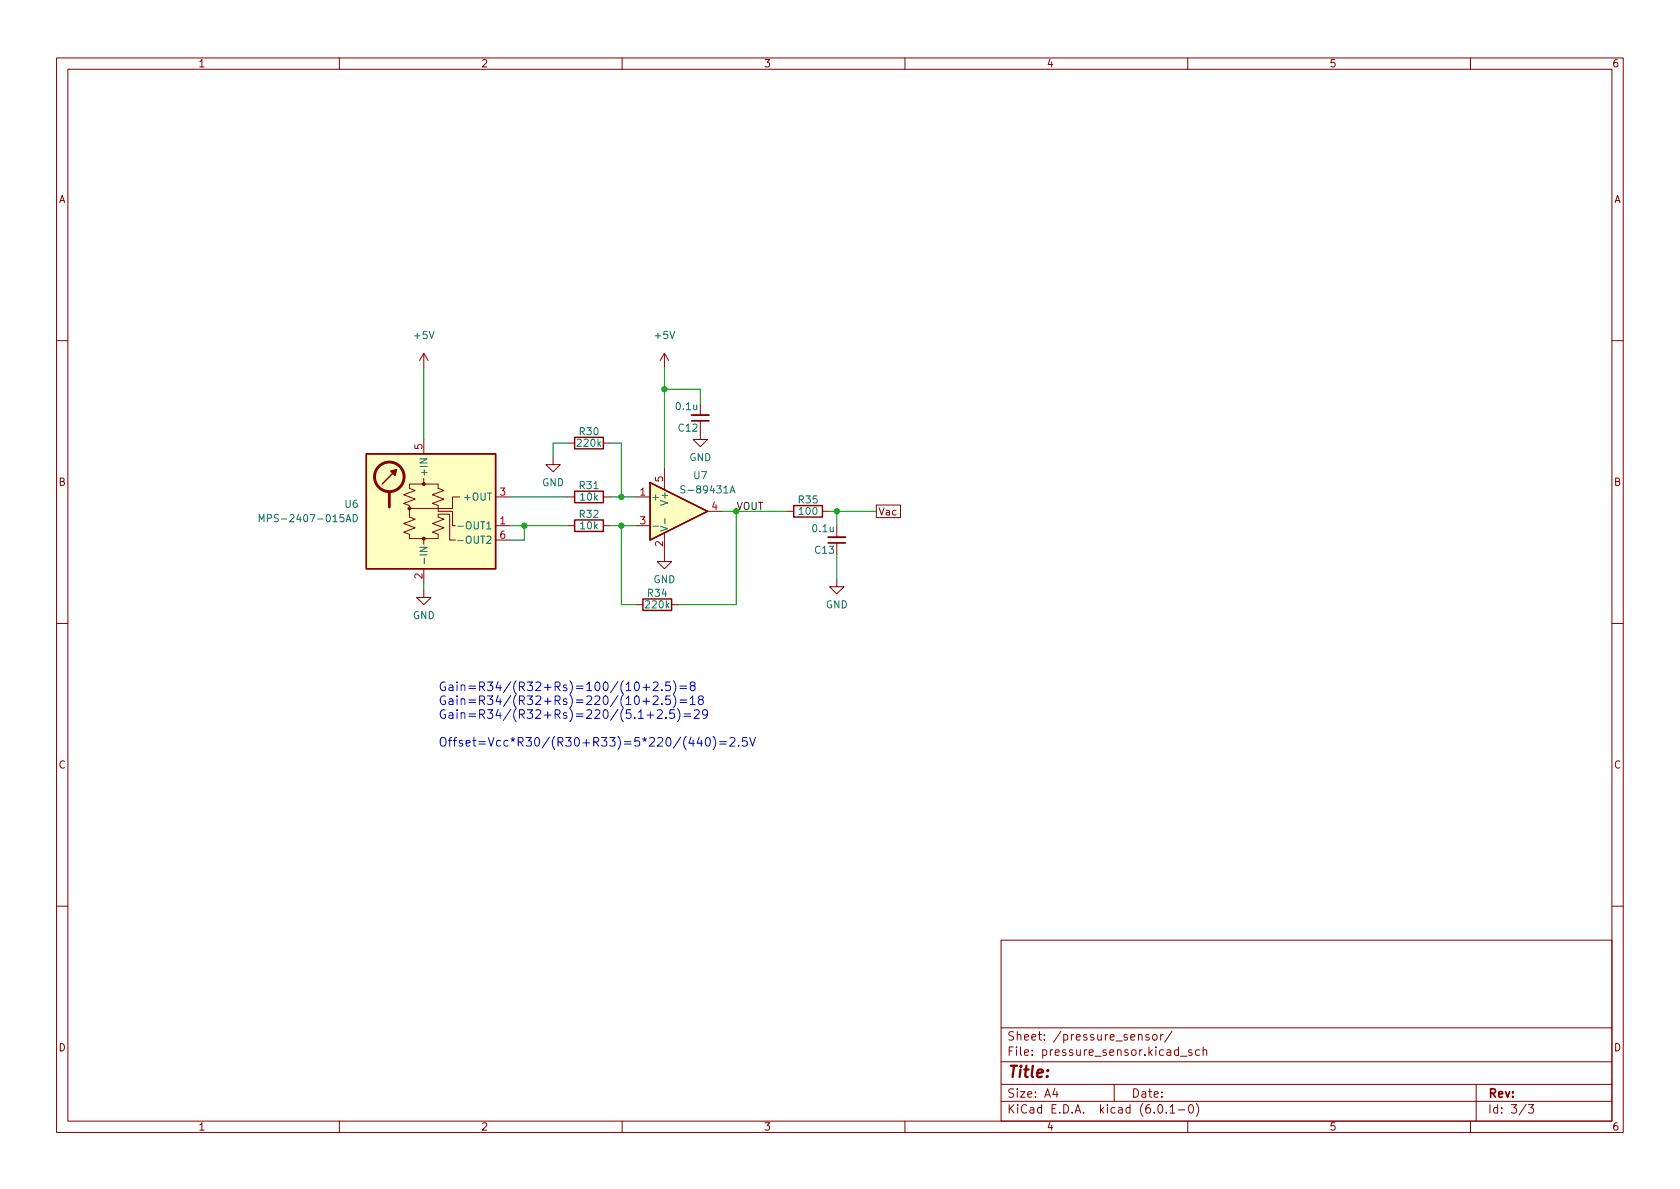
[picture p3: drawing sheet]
<svg xmlns="http://www.w3.org/2000/svg" width="297mm" height="210mm" viewBox="0 0 297 210" stroke-linecap="round" stroke-linejoin="round" font-family="sans-serif">
<g fill="none" stroke="#840000" stroke-width=".18">
<path d="M10 10.2h277v190.1h-277zM12 12.2h273v186.1h-273zM60 10.2v2M110 10.2v2M160 10.2v2M210 10.2v2M260 10.2v2M10 60.2h2M74.9 62.5v2.5M74.9 77.7v2.6M74.9 62.5l-.7 1.2M74.9 62.5l.8 1.2"/>
<path d="M100.3 78.4h1.3M106.7 78.4h1.2M117.5 62.5v2.5M117.5 62.5l-.8 1.2M117.5 62.5l.7 1.2M123.8 74.4v3.3h1.3l-1.3 1.3-1.2-1.3h1.2M123.8 71.4v2M285 60.2h2M74.9 84.6v1M74.9 95.2v1.1M80.5 93h-.5v-2.6h-2.5v-1l-1-.4 2-.7-2-.8 2-.8-1-.3v-.8h-5.1v.8l1 .3-2 .8 2 .8-2 .7 1 .4v2l1 .4-2 .8 2 .7-2 .8 1 .4v.7h5.1v-.7l-1-.4 2-.8-2-.7 2-.8-1-.4v-.5h2v4.6h1M81.3 87.9h-1.3v2h-7.6"/>
<path d="M87.6 93h2.6M87.6 87.9h2.6M87.6 95.5h2.6M97.8 80.9v1.3h1.3l-1.3 1.2-1.3-1.2h1.3M100.3 93h1.3M100.3 87.9h1.3M106.7 93h1.2M106.7 87.9h1.2M112.4 93h2.5M112.4 87.9h2.5M117.5 94.2v5.1h1.2l-1.2 1.3-1.3-1.3h1.3M117.5 82.8v3.8"/>
<path d="M125.1 90.4h2.5M139.1 90.4h1.2M145.4 90.4h1.3M148 93v2M154.9 89.3h4.3v2.2h-4.3zM10 110.2h2M74.9 104.4v1.3h1.3l-1.3 1.2-1.2-1.2h1.2M74.9 100.6v2.5M112.4 106.9h1.3M118.7 106.9h1.3M148 102.5v1.3h1.2l-1.2 1.2-1.3-1.2h1.3M285 110.2h2"/>
<path d="M10 160.2h2M177 166.3h108v32h-108zM285 160.2h2M60 198.3v2M110 198.3v2M160 198.3v2M177 194.8h108M177 191.8h108M177 187.8h108M177 181.8h108M186.5 192.5l-.4 1h1M186.9 193v1"/>
<path d="M197 191.8v3M203.1 183l-.3-.1-.2 .2v.3l.5 .1v.4h-.5M203.9 183.1l.2-.2 .4 .2 .1 .5-.2 .3h-.3l-.2-.1zM204.9 195.4l.2-.1a.81 .81 0 0 1 .6 .7 .81 .81 0 0 1-.3 .8h-.2a.81 .81 0 0 1-.6-.6 .81 .81 0 0 1 .3-.8zM205.2 182.9v1M205.6 182.9l-.2 .1-.2 .2M206.2 196.7v.1M206.9 195.8l.4-.5v1.5M206.9 196.8h.8M207.2 182.4l-1.3 1.9M208.4 196.3h1.1M208.7 186.8h1.2"/>
<path d="M210 198.3v2M210.4 195.4l.1-.1a.81 .81 0 0 1 .6 .7 .81 .81 0 0 1-.3 .8h-.2a.81 .81 0 0 1-.5-.6 .81 .81 0 0 1 .3-.8zM210.7 185.7l-.3-.1-.3 .2 .1 .3 .5 .1v.4h-.6M211.5 195.1a1.72 1.72 0 0 1 0 2.3M212.1 185.7l-.5-.1-.2 .3v.4l.1 .3h.6M212.7 185.8l.2-.2 .4 .1 .1 .9M212.7 185.1v1.5M260 198.3v2M261 191.8v6.5M269.9 195.3l-1.3 1.9M270.2 195.3h1l-.6 .6 .5 .1v.7l-.2 .1h-.5l-.2-.1"/>
</g>
<g fill="#ffffc2" stroke="#ffffc2" stroke-width=".18">
<path d="M64.8 80.3h22.8v20.3h-22.8z"/>
<path d="M114.9 85.3l10.2 5.1-10.2 5.1z"/>
</g>
<path d="M101.6 77.3h5.1v2.1h-5.1zM64.8 80.3h22.8v20.3h-22.8zM70.1 83.1l-2.5 2.5M101.6 86.9h5.1v2h-5.1zM101.6 91.9h5.1v2.1h-5.1zM114.9 85.3l10.2 5.1-10.2 5.1zM140.3 89.4h5.1v2h-5.1zM113.7 105.9h5v2h-5z" fill="none" stroke="#840000" stroke-width=".25"/>
<g fill="none" stroke="#840000" stroke-width=".51">
<path d="M68.8 87.1v2.6"/>
<circle cx="68.8" cy="84.3" r="2.62"/>
</g>
<g fill="#840000" stroke="#840000" stroke-width=".18">
<circle cx="72.4" cy="89.9" r=".25"/>
<circle cx="74.9" cy="95.2" r=".25"/>
<circle cx="74.9" cy="85.6" r=".25"/>
</g>
<path d="M69.1 83.3l1-.2-.3 1z" fill="#840000" stroke="#840000" stroke-width=".25"/>
<path d="M45.8 92.3v-1.3l.4 .9 .5-.9v1.3M62.5 91a.64 .64 0 0 1 .7 .6 .64 .64 0 0 1-.7 .7zM74.2 96.8h1.3l-1.3 .7h1.3M80.9 93h1M80.9 95.6h1M115.4 93h1M116.8 93.1l1.2 .4-1.2 .4M117.6 91.7v.9M121.1 86l-.5-.1-.2 .3 .1 .3 .5 .2v.4l-.1 .1-.5-.1M129.1 87.2l.4-1.3 .4 1.3M129.2 86.8h.6" fill="none" stroke="#006464" stroke-width=".18"/>
<path d="M122.3 73.4h3M146.4 95h3.1" fill="none" stroke="#840000" stroke-width=".33"/>
<path d="M122.3 74.4h3M146.4 96h3.1" fill="none" stroke="#840000" stroke-width=".3"/>
<g fill="none" stroke="#0000c2" stroke-width=".18">
<path d="M113.7 121.5h1.1M113.7 124h1.1M114.3 121v1.1M114.4 126.5h1.2M115 125.9v1.1M115.5 120.8l.6-.2 .2 .2 .1 .2-1 1.1h1M115.5 123.2l.6-.1 .2 .1 .1 .3-1 1.1h1M116.2 125.7l.6-.2 .2 .2 .1 .2-.9 1.1h.9M117 122v.1M117 124.4v.2M117.8 126.9v.1M118.5 120.6h-.7l-.1 .7 .2-.1 .5 .1 .1 .2v.5l-.2 .1-.6-.1"/>
<path d="M118.5 123.1h-.7l-.1 .7 .2-.2 .5 .1 .1 .2v.5l-.2 .2-.6-.2M119.1 120.4a1.75 1.75 0 0 1 0 2.3M119.1 122.8a1.75 1.75 0 0 1 0 2.4M119.2 125.5h-.7l-.1 .7 .2-.1 .5 .1 .2 .2-.1 .5-.2 .1-.6-.1M119.8 125.3a1.75 1.75 0 0 1 0 2.3M120.2 121.3h1.2M120.2 121.8h1.2M120.2 123.8h1.2M120.2 124.2h1.2M120.9 126.2h1.2M120.9 126.7h1.2M122 123.5l.5-.4v1.5"/>
<path d="M122 124.6h.9M122.2 130.3l-.4 1.1h1M122.3 121.3l-.3-.3 .1-.2 .2-.2 .5 .1 .1 .2-.1 .2-.6 .2-.2 .2 .1 .5 .2 .1h.3l.3-.3v-.3l-.3-.2M122.5 130.9v1M122.8 125.7l.5-.2 .3 .2v.2l-.9 1.1h.9M123.6 130.3l-.3 1.1h.9M123.8 123.7l-.3-.3 .1-.2 .2-.1h.4l.2 .2-.1 .3-.7 .2-.1 .2v.3l.3 .3h.3l.3-.3-.1-.4-.2-.2M124 130.9v1M124.9 130.6l.2-.2a.83 .83 0 0 1 .6 .7 .83 .83 0 0 1-.3 .8h-.2a.82 .82 0 0 1-.3-1.3zM125.1 126.2l-.3 .3-.4-.1-.2-.2 .2-.6 .4-.1 .2 .2a1.01 1.01 0 0 1-.4 1.3h-.2M126.1 130.2a1.75 1.75 0 0 1 0 2.3M127.3 131.1h1.1"/>
<path d="M127.3 131.6h1.1M129.1 130.6l.6-.2 .2 .2v.3l-.9 1h.9M130.6 131.8v.1M132 130.4h-.7l-.1 .7 .3-.1 .5 .1 .1 .2-.1 .5-.2 .1-.6-.1M132.6 130.4l.5 1.5 .5-1.5"/>
</g>
<g fill="none" stroke="#009600" stroke-width=".18">
<path d="M74.9 65v12.7M100.3 78.4h-2.5v2.5M107.9 78.4h2v9.5M117.5 68.8h6.3v2.6M117.5 65v17.8M90.2 93h10.1M90.2 87.9h10.1M92.7 93v2.5h-2.5M107.9 93h4.5M107.9 87.9h4.5M109.9 93v13.9h2.5M127.6 90.4h11.5"/>
<path d="M130.2 90.4v16.5h-10.2M146.7 90.4h8.2M148 90.4v2.6M148 98v4.5M74.9 103.1v1.3"/>
</g>
<g fill="#009600" stroke="#009600" stroke-width=".18">
<circle cx="109.9" cy="93" r=".46"/>
<circle cx="92.7" cy="93" r=".46"/>
<circle cx="130.2" cy="90.4" r=".46"/>
<circle cx="109.9" cy="87.9" r=".46"/>
<circle cx="117.5" cy="68.8" r=".46"/>
<circle cx="148" cy="90.4" r=".46"/>
</g>
<text font-size="2.8" fill="#840000" x="178" y="190.6">Title:</text>
<g font-size="2.1" fill="#0000c2">
<text x="77.5" y="122.2">Gain=R34/(R32+Rs)=100/(10+2.5)=8</text>
<text x="77.5" y="124.7">Gain=R34/(R32+Rs)=220/(10+2.5)=18</text>
<text x="77.5" y="127.1">Gain=R34/(R32+Rs)=220/(5.1+2.5)=29</text>
<text x="77.5" y="132">Offset=Vcc*R30/(R30+R33)=5*220/(440)=2.5V</text>
</g>
<g font-size="2.1" fill="#840000">
<text x="178" y="184">Sheet: /pressure_sensor/</text>
<text x="178" y="186.7">File: pressure_sensor.kicad_sch</text>
<text x="178" y="196.9">KiCad E.D.A. kicad (6.0.1-0)</text>
<text x="178" y="194.1">Size: A4</text>
<text x="200" y="194.1">Date:</text>
<text x="263" y="194.1">Rev:</text>
<text x="263" y="196.9">Id: 3/3</text>
</g>
<g font-size="1.8" fill="#840000">
<text x="35" y="11.9">1</text>
<text x="85" y="11.9">2</text>
<text x="135" y="11.9">3</text>
<text x="185" y="11.9">4</text>
<text x="235" y="11.9">5</text>
<text x="285" y="11.9">6</text>
<text x="10.3" y="35.9">A</text>
<text x="285.3" y="35.9">A</text>
<text x="10.3" y="85.9">B</text>
<text x="285.3" y="85.9">B</text>
<text x="155.3" y="91.1">Vac</text>
<text x="10.3" y="135.9">C</text>
<text x="285.3" y="135.9">C</text>
<text x="10.3" y="185.9">D</text>
<text x="285.3" y="185.9">D</text>
<text x="35" y="199.9">1</text>
<text x="85" y="199.9">2</text>
<text x="135" y="199.9">3</text>
<text x="185" y="199.9">4</text>
<text x="235" y="199.9">5</text>
<text x="285" y="199.9">6</text>
</g>
<g font-size="1.8" fill="#006464">
<text x="73.3" y="59.9">+5V</text>
<text x="115.9" y="59.9">+5V</text>
<text x="102.5" y="77">R30</text>
<text x="119.6" y="72.5">0.1u</text>
<text x="120" y="76.3">C12</text>
<text x="75.6" y="83.6" transform="rotate(-90 75.6 83.6)">+IN</text>
<text x="102.2" y="79">220k</text>
<text x="121.9" y="81.5">GND</text>
<text x="61" y="89.8">U6</text>
<text x="82.4" y="88.5">+OUT</text>
<text x="95.8" y="86">GND</text>
<text x="102.5" y="86.5">R31</text>
<text x="102.7" y="88.5">10k</text>
<text x="115.1" y="88.5">+</text>
<text x="118.1" y="88.9" transform="rotate(-90 118.1 88.9)">V+</text>
<text x="121.1" y="87.2">S-89431A</text>
<text x="122.7" y="84.7">U7</text>
<text x="141.3" y="89">R35</text>
<text x="47.2" y="92.3">MPS-2407-015AD</text>
<text x="81.8" y="93.6">-OUT1</text>
<text x="102.5" y="91.6">R32</text>
<text x="102.7" y="93.6">10k</text>
<text x="141.4" y="91.1">100</text>
<text x="143.8" y="94.1">0.1u</text>
<text x="75.6" y="100.1" transform="rotate(-90 75.6 100.1)">-IN</text>
<text x="81.8" y="96.1">-OUT2</text>
<text x="144.2" y="97.9">C13</text>
<text x="114.2" y="107.6">220k</text>
<text x="114.6" y="105.5">R34</text>
<text x="115.5" y="103.1">GND</text>
<text x="146" y="107.6">GND</text>
<text x="73" y="109.5">GND</text>
</g>
<g font-size="1.8" fill="#a90000">
<text x="74.7" y="79.5" transform="rotate(-90 74.7 79.5)">5</text>
<text x="88.4" y="87.6">3</text>
<text x="113.2" y="87.6">1</text>
<text x="117.2" y="85.2" transform="rotate(-90 117.2 85.2)">5</text>
<text x="88.4" y="92.7">1</text>
<text x="88.4" y="95.2">6</text>
<text x="113.2" y="92.7">3</text>
<text x="125.9" y="90.2">4</text>
<text x="117.2" y="96.6" transform="rotate(-90 117.2 96.6)">2</text>
<text x="74.7" y="102.3" transform="rotate(-90 74.7 102.3)">2</text>
</g>
<text font-size="1.8" fill="#0f0f0f" x="130.2" y="90.2">VOUT</text>
</svg>
